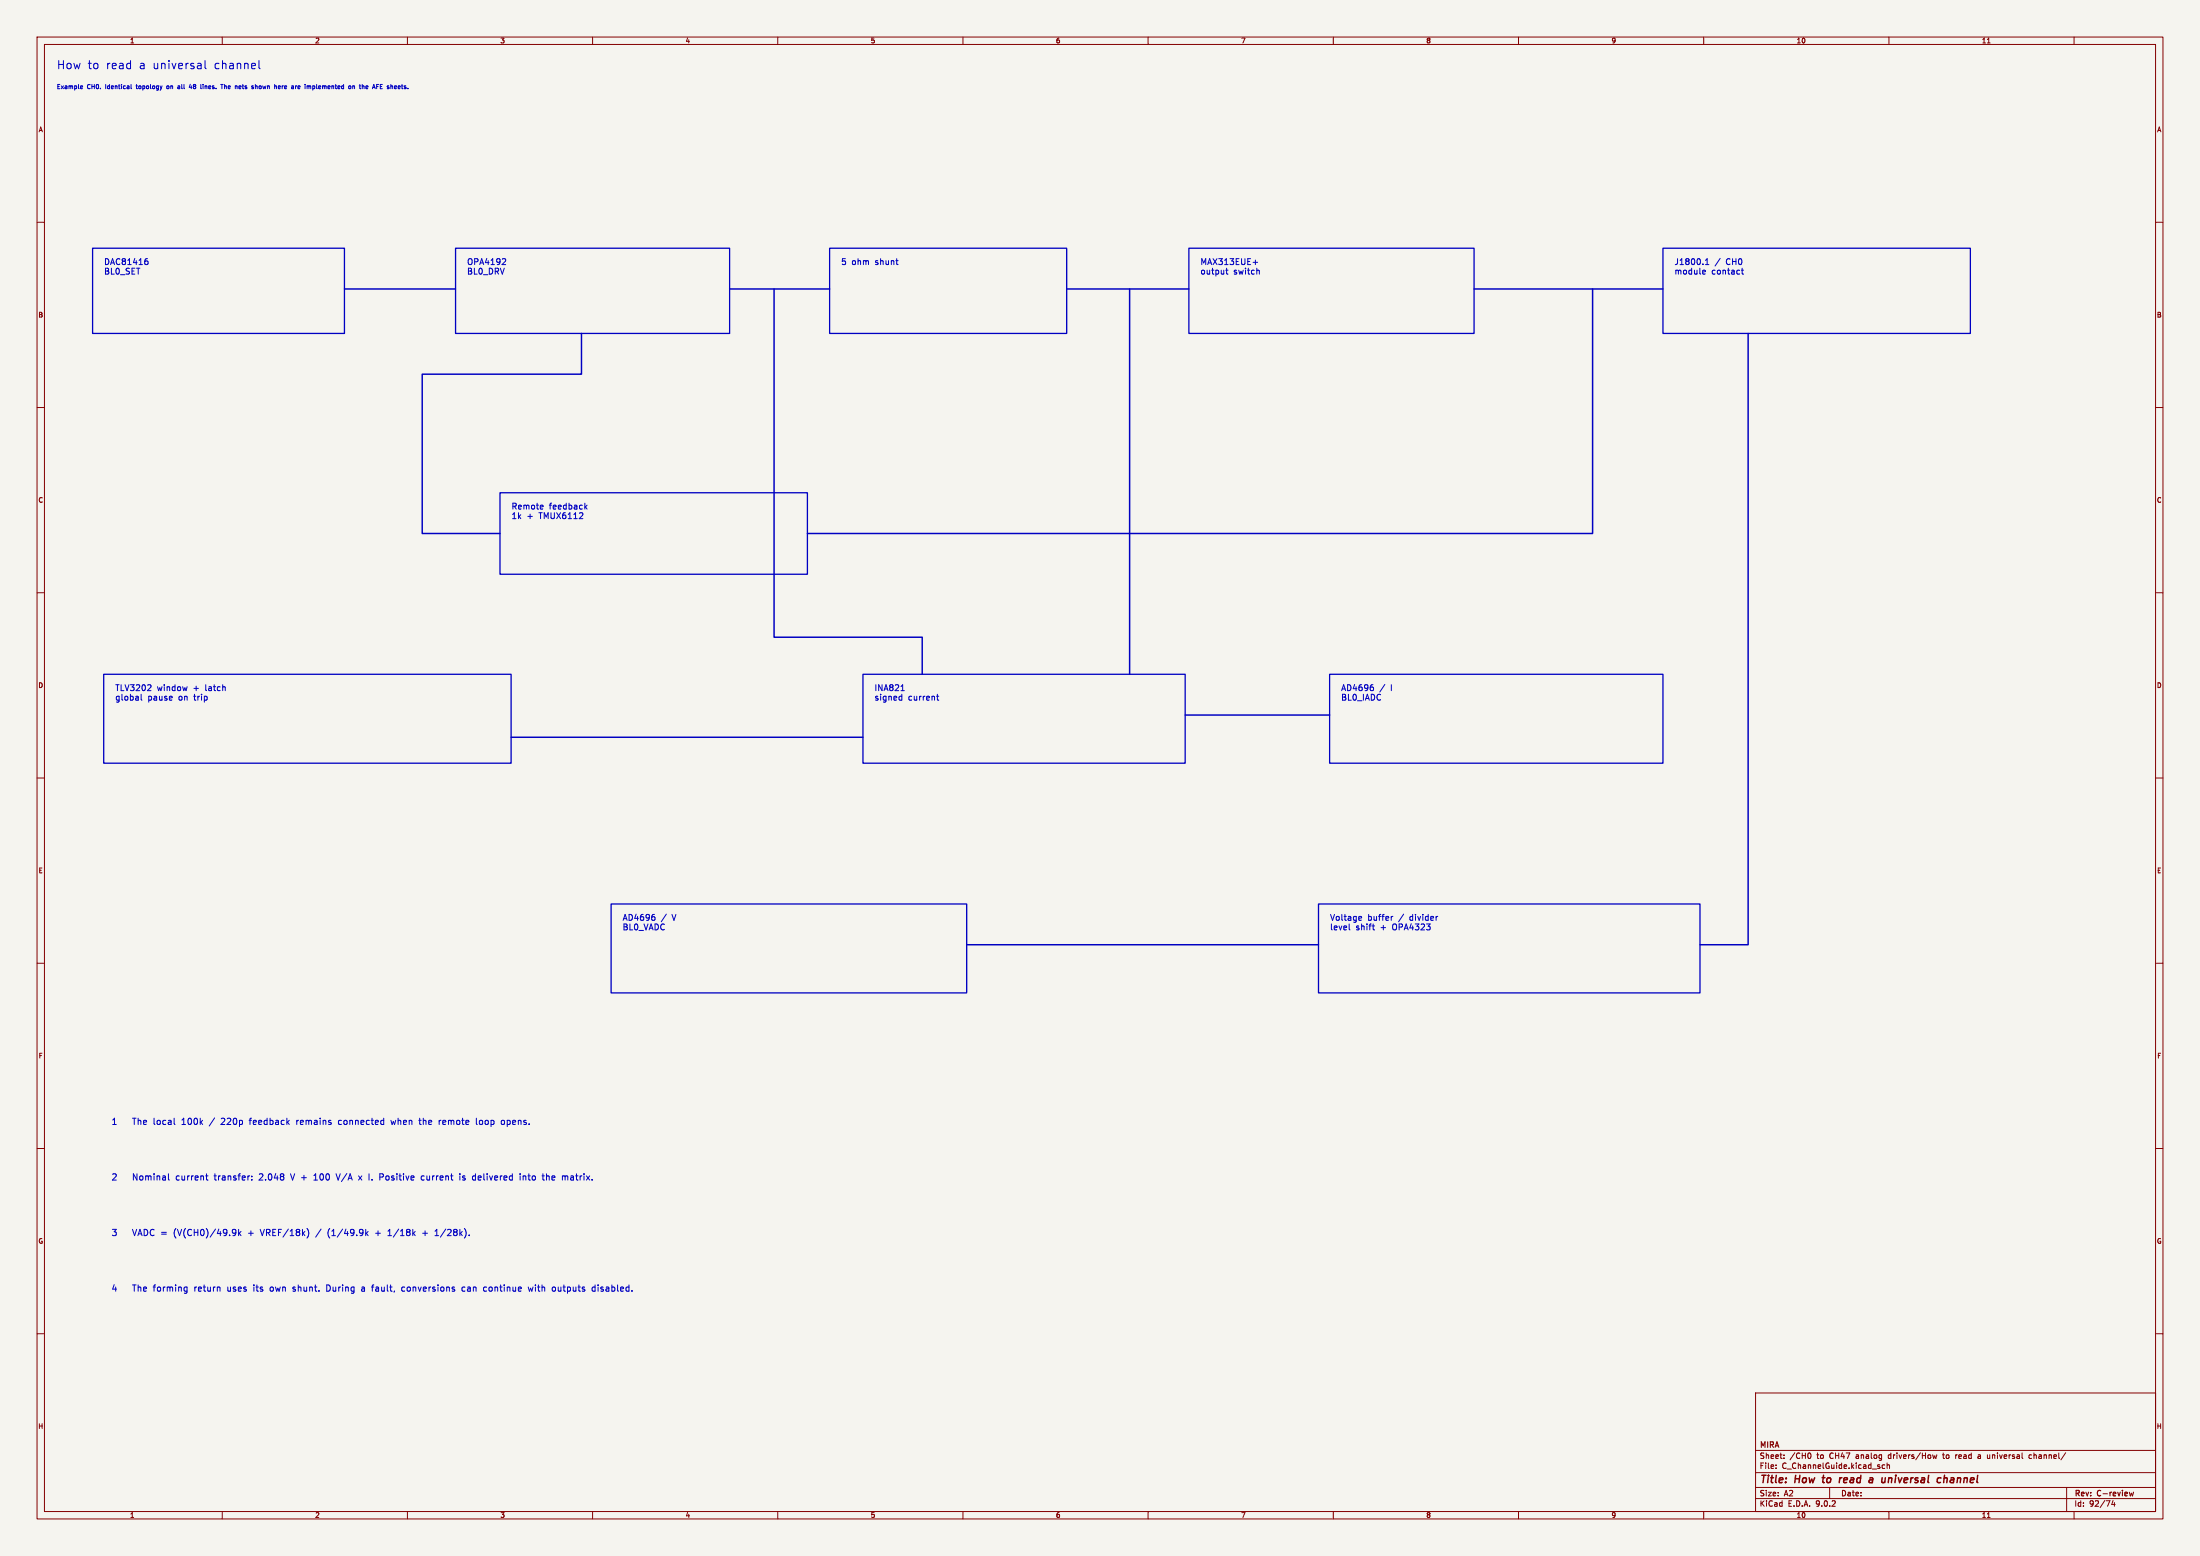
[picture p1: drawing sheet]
<svg xmlns="http://www.w3.org/2000/svg" width="594mm" height="420mm" viewBox="0 0 594 420" stroke-linecap="round" stroke-linejoin="round" font-family="sans-serif">
<path d="M0 0h594v420h-594z" fill="#f5f4ef" stroke="#f5f4ef" stroke-width=".27"/>
<g fill="none" stroke="#840000" stroke-width=".27">
<path d="M10 10h574v400h-574zM12 12h570v396h-570zM60 10v2M110 10v2M160 10v2M210 10v2M260 10v2M310 10v2M360 10v2M410 10v2M460 10v2M510 10v2"/>
<path d="M536.6 11.6h.7M560 10v2M10 60h2M582 60h2M10 110h2M582 110h2M10 160h2M582 160h2M10 210h2M582 210h2M10 260h2M582 260h2"/>
<path d="M10 310h2M582 310h2M10 360h2M474 376h108v32h-108zM582 360h2M474 397.5h108M474 391.5h108M479.5 396.2v.2M479.5 395.4v.2M481.7 393.5v.2M481.7 392.7v.2M488.6 392.2a.94 .94 0 0 1 0 1.5"/>
<path d="M507.5 395.9v.4M508.9 395.4h-.4l-.3 .3 .1 .6h.6M509.5 395.5l.6-.1 .1 1M509.5 394.9v1.5M521.8 392.7l.3 1 .3-.7 .3 .7 .3-1M528 392.7v1M528.2 392.7l-.2 .3M534.5 392.7h-.4M534.6 393.1l-.6 .2 .1 .3 .5 .1M536.7 393.6l.3 .1M548.4 392.7l-.6 .3 .1 .5 .5 .2M557.7 392.1l-1.2 1.9"/>
<path d="M60 408v2M110 408v2M160 408v2M210 408v2M260 408v2M310 408v2M360 408v2M410 408v2M460 408v2M474 404.5h108M474 401.5h108M494 401.5v3"/>
<path d="M510 408v2M536.6 409.6h.7M558 401.5v6.5M560 408v2M570.5 405l-.3 1.1h.9M570.9 405.6v1"/>
</g>
<path d="M576.1 402.8l-.3 1" fill="none" stroke="#840000" stroke-width=".3"/>
<path d="M492 398.9h.8M492.4 398.2l-.3 1.7 .3 .3M496.8 398.9l-.2 1.3M497.3 398.9l-.6 .3M505 398.9l.6 .1-.1 1.2M505.6 399.3l-.6 .1M510 398.9l-.2 1.3M510.7 399l-.4-.1-.3 .2M524.9 399.1l.3-.2 .5 .1-.1 1.2M525 398.2l-.2 2M505.6 400.1l-.2 .1" fill="none" stroke="#840000" stroke-width=".4"/>
<path d="M93 78h30M197 78h27M209 78v94h40v10M288 78h33M305 78v104M398 78h51M430 78v66h-212M157 90v11h-43v43h21M472 90v165h-13M138 199h95M320 193h39M261 255h95" fill="none" stroke="#0000c2" stroke-width=".4"/>
<g fill="none" stroke="#0000c2" stroke-width=".27">
<path d="M54 17.1l.3 .3v1.2M54.3 18.5l-.2 .1M54.3 17.6l-.2 .1M55.4 16.4v1.8l.3 .4M69.9 16.4v1.8l.3 .4M21.9 23.2h.3l.1 .3-.6 .1M22.2 23.9h-.3M35.4 22.8v1l.1 .1M45.1 23.2v.7M48.4 23.2h-.4M48.4 23.5l-.4 .2v.2h.4M51.4 22.7l-.3 .9h.7"/>
<path d="M54.8 22.8v.1M54.8 23.2v.7M59.6 22.8h.6M59.9 22.8v1.1M60.6 22.8v1.1M60.7 23.2l-.1 .1M64.9 23.2l-.4 .1 .1 .6h.3M65.1 23.5l-.6 .1M69 23.3l.3-.1 .1 .1M69 22.8v1.1M75.1 23.6l.6-.1-.1-.3-.5 .1 .1 .6h.4M80.1 23.2h-.2"/>
<path d="M80.6 23.2l-.1 .1 .1 .6M81 23.5l-.5 .1M82.4 22.8v.1M84.5 23.2v1.1M84.5 23.9h.1M84.6 23.2h-.1M94.5 23.2l.2 .2-.2 .5M95.2 23.3l.5-.1v.7M95.2 23.2v.7M97.2 22.8v1M97.8 22.8v1.1M99.2 23.2l.1 .3-.5 .1"/>
<path d="M99.3 23.9h-.1M102.7 23.9h.5M102.7 22.8h.5M102.7 23.3h.4M39.4 70.4h.3l.3 .3-.1 .6-.5 .1M39.5 69.8h.3M136.2 69.8l.3 .3v.4l-1 .9h1M241.9 70.4h.6M242.3 71.4h.2M331 72.9h.6M331.2 72.4v1.4l.4 .2M338.3 70.8h1.3"/>
<path d="M339.8 72.9l.2 .3v.8M459.9 72.9l.5 .1 .1 .3-.8 .2M460.4 73.9l-.5 .1M460.5 71.4h.9M460.5 70.3l.4-.5v1.6M464.4 69.7l-1.3 2.1M470.2 72.9h.6M470.4 72.4v1.4l.4 .2M146.4 136.4l.2 .3-.7 .2M146.6 137.3l-.2 .1M158.1 136.8l.4 .6M158.5 136.4l-.6 .6"/>
<path d="M38.1 187.4v1.4l.2 .2M39.8 186.4h1M40.7 185v.5M50.5 185.4l-.3 1M243 187.9l.5 .1M243.3 186.4h.9M243.5 187.4v1.6M243.5 188.9l-.5 .1M252.9 187.9h.6M253.1 187.4v1.4l.4 .2M370.7 185.5l.2 .2-.2 .6M373.9 184.7l-1.4 2.1"/>
<path d="M176.7 247.5l.2 .2-.2 .6M179.9 246.7l-1.4 2.1M364.3 249.4v1.4l.2 .2M367.1 247.4h.5v.3l-.7 .2M367.6 248.3l-.5 .1M370.5 249.9h.6M370.8 250.8l.3 .2M376.1 247.4l-.5 .3M388.2 247.4h-.3M45.5 316.8v1.5l.2 .2M47 303.3l.3 .2M55.5 317.4h.7"/>
<path d="M55.8 318.3l.4 .2M67.3 317.4h.1M68 318.4v.1M68 317.5v.1M84.7 318.5h1M84.9 317.2l-.2 .1M90.7 316.8l.6 1.7M91.5 302.6v.8M96.8 317.4l.9 1.1M97.7 317.4l-.9 1.1M102.6 317.7h.6M103.2 316.8h-.6v1.7"/>
<path d="M105.5 302.4l.4 1.1M113.1 302.4h.6M113.3 301.8v1.5l.3 .2M114.4 317.4l-.5 .1-.2 .2 .1 .7 .6 .1M118.6 302.4v1.1M119.1 302.4l-.5 .3M124.2 316.8v.2M124.2 317.4v1.1M127.7 317.5h.7M127.7 318.4h.7M128.6 301.8v1.5l.3 .2M136.1 302.5l-.4-.1-.4 .3 .1 .7h.7"/>
<path d="M140.4 316.8v.2M140.4 317.4v1.1M141.2 317.4v1.1M141.3 317.5l-.1 .1M146.3 317.4h.7M146.6 316.8v1.5l.4 .2M152.1 317.4l.5 .2M152.6 317.6v.9M153.1 317.4l-.5 .2M63 331.8l.6 .2 .1 .8-.3 .6-.5 .1M63.7 332.6l-.3 .3h-.4M64.4 331.8v1.7"/>
<path d="M64.6 332.9l.5 .6M65.1 332.4l-.7 .6M83 331.7a2 2 0 0 1 0 2.4M98.7 331.8v1.7M98.9 332.9l.5 .6M99.4 332.4l-.7 .6M104.7 333.5h1M105.1 332.1l-.4 .2M114.1 332.9h1.3M117.4 333.5h1M117.4 332.3l.5-.5v1.7M126.7 333.4v.1"/>
<path d="M50 347.4l.5 .1M50.5 347.4v1.4l-.6 .3M50.5 348.4l-.5 .1M88.6 346.8h-.4v1.7h.4M97.9 347.4l-.2 .1M97.9 347.9l-.3 .2 .3 .4M109.1 347.4l-.5 .1-.1 .2v.7l.6 .1M125.4 347.4l-.5 .1-.2 .2 .1 .7 .6 .1M131.2 347.4l-.5 .1-.1 .2v.7l.6 .1M142.6 347.4l.3 1.1 .4-.8 .3 .8M150 347.7l-.3-.3-.6 .3 .2 .7 .4 .1 .3-.3M160.7 347.5l-.5-.1-.3 .3 .1 .7h.7"/>
<path d="M160.7 346.8v1.7"/>
</g>
<path d="M25 67h68v23h-68zM123 67h74v23h-74zM224 67h64v23h-64zM321 67h77v23h-77zM449 67h83v23h-83zM135 133h83v22h-83zM28 182h110v24h-110zM233 182h87v24h-87zM359 182h90v24h-90zM165 244h96v24h-96zM356 244h103v24h-103z" fill="none" stroke="#0000c2" stroke-width=".35"/>
<g font-size="3.1" fill="#0000c2">
<text x="15.2" y="18.9">How</text>
<text x="23.5" y="18.9">to</text>
<text x="28.5" y="18.9">read</text>
<text x="37.4" y="18.9">a universal</text>
<text x="57.7" y="18.9">channel</text>
</g>
<g font-size="2.8" fill="#840000">
<text x="475" y="400.9">Title:</text>
<text x="484.7" y="400.9">How</text>
<text x="493" y="400.9">to</text>
<text x="498.3" y="400.9">read</text>
<text x="507.2" y="400.9">a</text>
<text x="511.3" y="400.9">universal</text>
<text x="527.1" y="400.9">channel</text>
</g>
<g font-size="2.4" fill="#0000c2">
<text x="30" y="303.9">1</text>
<text x="35.9" y="303.9">The local</text>
<text x="49.3" y="303.9">100k</text>
<text x="56.9" y="303.9">/</text>
<text x="60.1" y="303.9">220p</text>
<text x="67.9" y="303.9">feedback</text>
<text x="80.7" y="303.9">remains</text>
<text x="92.1" y="303.9">connected</text>
<text x="106.5" y="303.9">when</text>
<text x="114.2" y="303.9">the</text>
<text x="119.6" y="303.9">remote</text>
<text x="129.8" y="303.9">loop</text>
<text x="136.7" y="303.9">opens.</text>
<text x="30" y="318.9">2</text>
<text x="35.9" y="318.9">Nominal</text>
<text x="47.6" y="318.9">current</text>
<text x="58.1" y="318.9">transfer:</text>
<text x="70.3" y="318.9">2.048</text>
<text x="79" y="318.9">V +</text>
<text x="85.4" y="318.9">100</text>
<text x="91.6" y="318.9">V/A</text>
<text x="97.8" y="318.9">x I.</text>
<text x="103.6" y="318.9">Positive</text>
<text x="114.9" y="318.9">current</text>
<text x="125.4" y="318.9">is</text>
<text x="129" y="318.9">delivered</text>
<text x="141.9" y="318.9">into</text>
<text x="148.2" y="318.9">the</text>
<text x="153.6" y="318.9">matrix.</text>
<text x="30" y="333.9">3</text>
<text x="35.9" y="333.9">VADC =</text>
<text x="47.1" y="333.9">(V(CH0)/49.9k</text>
<text x="67.3" y="333.9">+</text>
<text x="70.8" y="333.9">VREF/18k)</text>
<text x="85.9" y="333.9">/</text>
<text x="89.1" y="333.9">(1/49.9k</text>
<text x="102.1" y="333.9">+</text>
<text x="105.6" y="333.9">1/18k</text>
<text x="115" y="333.9">+</text>
<text x="118.5" y="333.9">1/28k).</text>
<text x="30" y="348.9">4</text>
<text x="35.9" y="348.9">The forming</text>
<text x="52.7" y="348.9">return</text>
<text x="61.7" y="348.9">uses</text>
<text x="68.9" y="348.9">its</text>
<text x="73.4" y="348.9">own</text>
<text x="79.7" y="348.9">shunt.</text>
<text x="88.9" y="348.9">During</text>
<text x="98.5" y="348.9">a fault,</text>
<text x="109.6" y="348.9">conversions</text>
<text x="125.9" y="348.9">can</text>
<text x="131.9" y="348.9">continue</text>
<text x="144.2" y="348.9">with</text>
<text x="150.7" y="348.9">outputs</text>
<text x="161.6" y="348.9">disabled.</text>
</g>
<g font-size="2.2" fill="#0000c2">
<text x="28" y="71.8">DAC81416</text>
<text x="126" y="71.8">OPA4192</text>
<text x="227" y="71.8">5</text>
<text x="229.9" y="71.8">ohm</text>
<text x="236.3" y="71.8">shunt</text>
<text x="324" y="71.8">MAX313EUE+</text>
<text x="452" y="71.8">J1800.1</text>
<text x="466" y="71.8">CH0</text>
<text x="28" y="74.4">BL0_SET</text>
<text x="126" y="74.4">BL0_DRV</text>
<text x="324" y="74.4">output</text>
<text x="333" y="74.4">switch</text>
<text x="452" y="74.4">module</text>
<text x="462" y="74.4">contact</text>
<text x="138" y="137.8">Remote</text>
<text x="148.2" y="137.8">feedback</text>
<text x="138" y="140.4">1k</text>
<text x="142.2" y="140.4">+</text>
<text x="145.5" y="140.4">TMUX6112</text>
<text x="31" y="186.8">TLV3202</text>
<text x="31" y="189.4">global</text>
<text x="39.8" y="189.4">pause</text>
<text x="42.3" y="186.8">window</text>
<text x="48.2" y="189.4">on</text>
<text x="52.2" y="186.8">+</text>
<text x="52.4" y="189.4">trip</text>
<text x="55.5" y="186.8">latch</text>
<text x="236" y="186.8">INA821</text>
<text x="236" y="189.4">signed</text>
<text x="245.1" y="189.4">current</text>
<text x="362" y="186.8">AD4696</text>
<text x="362" y="189.4">BL0_IADC</text>
<text x="372.4" y="186.8">/</text>
<text x="375.5" y="186.8">I</text>
<text x="168" y="248.8">AD4696</text>
<text x="168" y="251.4">BL0_VADC</text>
<text x="178.4" y="248.8">/</text>
<text x="181.5" y="248.8">V</text>
<text x="359" y="248.8">Voltage</text>
<text x="359" y="251.4">level</text>
<text x="366" y="251.4">shift</text>
<text x="369.2" y="248.8">buffer</text>
<text x="372.7" y="251.4">+</text>
<text x="376" y="251.4">OPA4323</text>
<text x="377.6" y="248.8">/</text>
<text x="380.7" y="248.8">divider</text>
</g>
<g font-size="2.1" fill="#840000">
<text x="475" y="394">Sheet:</text>
<text x="475" y="391.2">MIRA</text>
<text x="483.2" y="394">/CH0</text>
<text x="490.6" y="394">to</text>
<text x="494.1" y="394">CH47</text>
<text x="501.3" y="394">analog</text>
<text x="510.2" y="394">drivers/How</text>
<text x="525.2" y="394">to</text>
<text x="528.7" y="394">read</text>
<text x="534.9" y="394">a</text>
<text x="537.6" y="394">universal</text>
<text x="549" y="394">channel/</text>
<text x="475" y="396.7">File:</text>
<text x="481.1" y="396.7">C_ChannelGuide.kicad_sch</text>
<text x="475" y="406.9">KiCad</text>
<text x="475" y="404.1">Size:</text>
<text x="481.7" y="404.1">A2</text>
<text x="482.7" y="406.9">E.D.A.</text>
<text x="490.3" y="406.9">9.0.2</text>
<text x="497" y="404.1">Date:</text>
<text x="560" y="404.3">Rev:</text>
<text x="560" y="406.9">Id:</text>
<text x="564.1" y="406.9">92/74</text>
<text x="566.4" y="404.3">C-review</text>
</g>
<g font-size="1.8" fill="#840000">
<text x="35" y="11.9">1</text>
<text x="85" y="11.9">2</text>
<text x="135" y="11.9">3</text>
<text x="185" y="11.9">4</text>
<text x="235" y="11.9">5</text>
<text x="285" y="11.9">6</text>
<text x="335" y="11.9">7</text>
<text x="385" y="11.9">8</text>
<text x="435" y="11.9">9</text>
<text x="485" y="11.9">10</text>
<text x="535" y="11.9">11</text>
<text x="10.3" y="35.9">A</text>
<text x="582.3" y="35.9">A</text>
<text x="10.3" y="85.9">B</text>
<text x="582.3" y="85.9">B</text>
<text x="10.3" y="135.9">C</text>
<text x="582.3" y="135.9">C</text>
<text x="10.3" y="185.9">D</text>
<text x="582.3" y="185.9">D</text>
<text x="10.3" y="235.9">E</text>
<text x="582.3" y="235.9">E</text>
<text x="10.3" y="285.9">F</text>
<text x="582.3" y="285.9">F</text>
<text x="10.3" y="335.9">G</text>
<text x="582.3" y="335.9">G</text>
<text x="10.2" y="385.9">H</text>
<text x="582.2" y="385.9">H</text>
<text x="35" y="409.9">1</text>
<text x="85" y="409.9">2</text>
<text x="135" y="409.9">3</text>
<text x="185" y="409.9">4</text>
<text x="235" y="409.9">5</text>
<text x="285" y="409.9">6</text>
<text x="335" y="409.9">7</text>
<text x="385" y="409.9">8</text>
<text x="435" y="409.9">9</text>
<text x="485" y="409.9">10</text>
<text x="535" y="409.9">11</text>
</g>
<g font-size="1.6" fill="#0000c2">
<text x="15.2" y="24.4">Example</text>
<text x="23.5" y="24.4">CH0.</text>
<text x="28.6" y="24.4">Identical</text>
<text x="37.2" y="24.4">topology</text>
<text x="45.6" y="24.4">on</text>
<text x="48.8" y="24.4">all</text>
<text x="52.1" y="24.4">48</text>
<text x="55.4" y="24.4">lines.</text>
<text x="61.2" y="24.4">The</text>
<text x="65.2" y="24.4">nets</text>
<text x="69.9" y="24.4">shown</text>
<text x="76.3" y="24.4">here</text>
<text x="81.1" y="24.4">are</text>
<text x="84.9" y="24.4">implemented</text>
<text x="97" y="24.4">on</text>
<text x="100.2" y="24.4">the</text>
<text x="104" y="24.4">AFE sheets.</text>
</g>
</svg>
